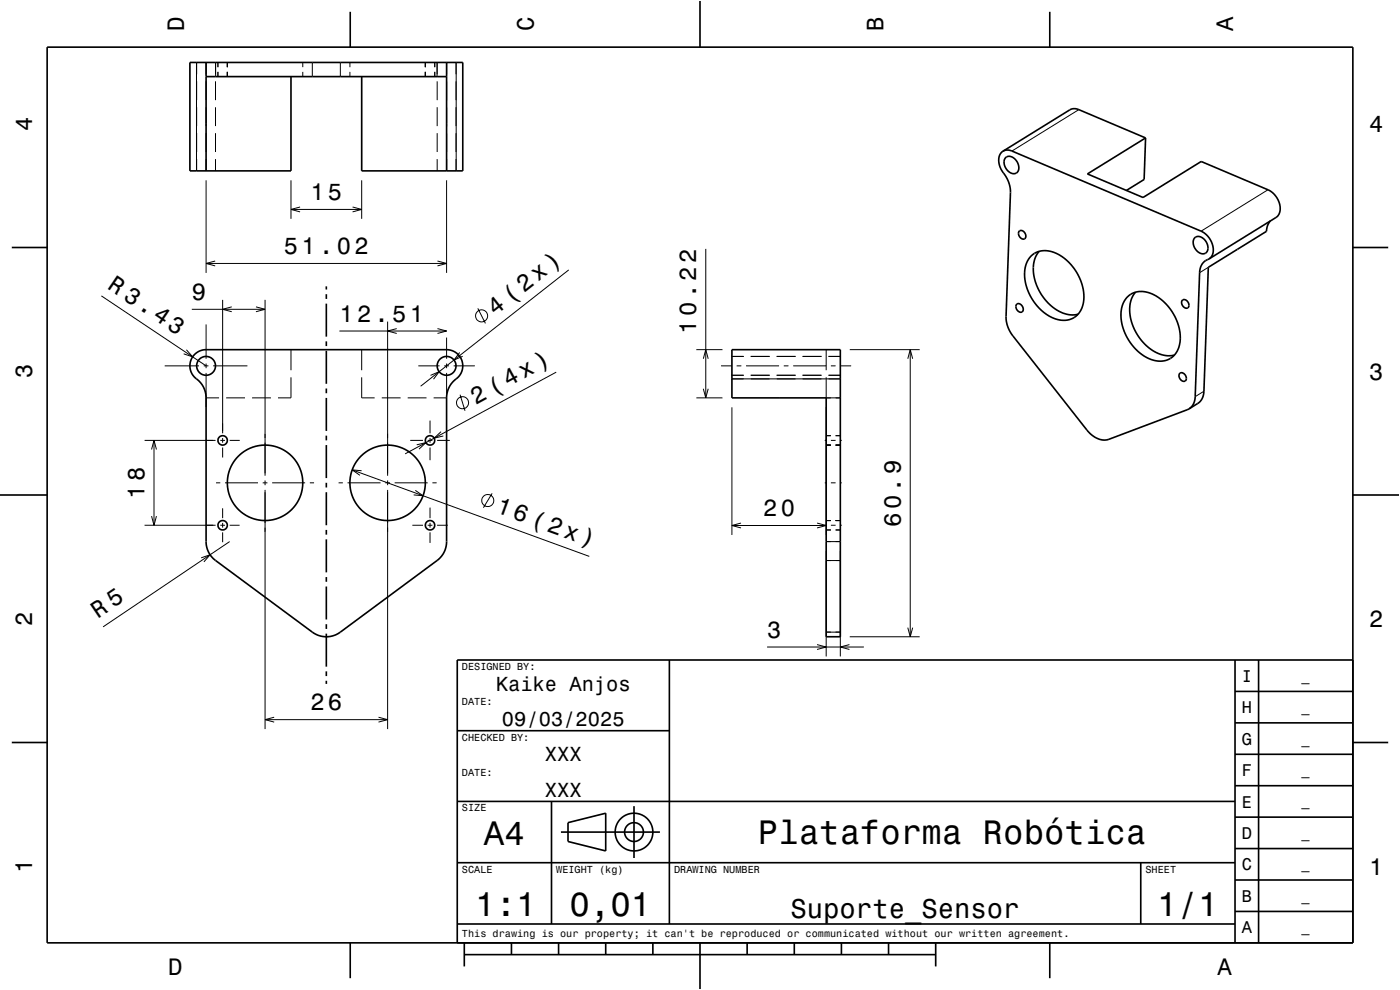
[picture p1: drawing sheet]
<svg xmlns="http://www.w3.org/2000/svg" width="297mm" height="210mm" viewBox="0 0 297 210" stroke-linecap="round" stroke-linejoin="round" font-family="sans-serif">
<g fill="none" stroke="#000" stroke-width=".21">
<path d="M41.7 13.2v23M41.7 13.2v2.5M41.7 17.2v4M43.7 13.2v2.5M43.7 17.2v4M45.7 13.2v2.5M45.7 17.2v4M45.7 13.2v3M46.2 13.2v1M46.2 15.2v1M48.2 13.2v1M48.2 15.2v1"/>
<path d="M64.2 13.2v1M64.2 15.2v1M66.3 13.2v3M72.2 13.2v3M74.2 13.2v1M74.2 15.2v1M90.2 13.2v1M90.2 15.2v1M92.2 13.2v1M92.2 15.2v1M92.7 13.2v3M92.7 13.2v2.5"/>
<path d="M92.7 17.2v4M94.7 13.2v2.5M94.7 17.2v4M96.7 13.2v2.5M96.7 17.2v4M96.8 13.2v23M41.7 22.7v4M41.7 28.2v4M41.7 33.7v2.5M43.7 22.7v4M43.7 28.2v4M43.7 33.7v2.5"/>
<path d="M43.7 38.2v19.7M45.7 22.7v4M45.7 28.2v4M45.7 33.7v2.5M61.7 38.2v8.2M76.7 38.2v8.2M92.7 22.7v4M92.7 28.2v4M92.7 33.7v2.5M94.7 22.7v4M94.7 28.2v4M94.7 33.7v2.5"/>
<path d="M94.7 38.2v19.7M96.7 22.7v4M96.7 28.2v4M96.7 33.7v2.5M228.9 23.3l-14.2 8.7M43.7 55.9h51M45.6 55.4l-1.9 .5 1.9 .5M61.7 44.4h15M63.7 43.9l-2 .5 2 .5M74.8 43.9l1.9 .5-1.9 .5M92.8 55.4l1.9 .5-1.9 .5M120.7 57.3l-31.5 24.6"/>
<path d="M149.7 52.8v31.6M256.3 56.7l-1.8 1.2M269 40.3l-14.2 8.7M21.5 62.8l22.2 14.8M34.9 77.6h7.3M39.5 74.2l1.4 1.5-1.9-.6M40.7 65.6h15.5M43.2 77.6h1M43.7 68.8v7.3M43.7 77.1v1M43.7 79.1v7.3M45.2 77.6h7.3"/>
<path d="M47.2 63.6v28.3M49.2 65.1l-2 .5 2 .5M54.3 65.1l1.9 .5-1.9 .5M56.2 63.6v37.3M61.7 74.2v4.3M72 70.2h22.7M76.7 74.2v4.3M82.2 68.2v32.7M84.2 69.7l-2 .5 2 .5M88.7 77.6h4.5M91.3 79.6l1.9-.8-1.2 1.6M92.8 69.7l1.9 .5-1.9 .5"/>
<path d="M94.2 77.6h1M94.7 71.6v4.5M94.7 77.1v1M94.7 79.1v4.5M96.2 77.6h4.5M97.5 74.8l-1.2 1.6 1.9-.8M101.4 65.4l1.6 3.2M118 78.9l-32 17.4M147.7 74.2h5.6M149.2 76.1l.5-1.9 .5 1.9M153 77.6h2.3M155.3 79.6h2.5"/>
<path d="M155.3 75.6h2.5M156.3 77.6h1M158.3 77.6h7M159.3 79.6h4M159.3 75.6h4M164.8 79.6h4M164.8 75.6h4M166.3 77.6h1M168.3 77.6h7M170.3 79.6h4M170.3 75.6h4M175.3 74.2v4.3"/>
<path d="M175.8 79.6h2.5M175.8 75.6h2.5M176.3 77.6h1M178.3 77.6h2.3M180.3 74.2h14.8M192.6 76.1l.5-1.9 .5 1.9M193.1 74.2v60.9M30.7 93.4h15M32.2 95.3l.5-1.9 .5 1.9M32.7 93.4v18M43.7 84.4h2.8M46.7 93.4h1"/>
<path d="M47.2 92.9v1M47.2 94.9v2.1M48 84.4h4M48.7 93.4h2.2M53.5 84.4h4M61.7 80v4.4h-2.7M74.7 99.7l50.3 18.3M76.7 99.9l-2-.2 1.7 1.1M76.7 80v4.4h2.8M81 84.4h4M86.5 84.4h4M87 93.4h2.7"/>
<path d="M88.4 94.4l1.9-.5-1.4 1.4M90.7 93.4h1M91.2 89.2v2.7M91.2 92.9v1M91.2 94.9v2.7M92 84.4h2.7M92.7 93.4h2.7M93.6 91.6l-1.5 1.3 2-.4M97.6 83.7l1.1 3.4M147.7 84.4h5.6M149.2 82.5l.5 1.9 .5-1.9M155.3 86.4v27.1"/>
<path d="M155.3 80.4h23M175 93.4h.3M175.3 80v4.4h3M175.3 86.4v27.1M175.3 94.4h1M175.3 92.4h1M176.3 93.4h1M177.3 94.4h1M177.3 92.4h1M178.3 93.4h.3M255.4 83l-1.8 1.1M30.7 111.4h15"/>
<path d="M32.2 109.5l.5 1.9 .5-1.9M42.7 118.3l1.9-.6-1.3 1.5M45.8 102.4h.9M46.7 111.4h1M47.2 107.8v2.1M47.2 110.9v1M47.2 112.9v2.1M47.7 102.4h7M48.7 114.9l-26.8 18.1M48.7 111.4h2.1M55.7 102.4h1M56.2 101.9v1"/>
<path d="M56.2 103.9v50.8M57.7 102.4h7M65.7 102.4h.9M71.8 102.4h.9M73.7 102.4h7M81.7 102.4h1M82.2 101.9v1M82.2 103.9v50.8M83.7 102.4h7M87.5 111.4h2.2M88.1 104l1.6 1.2-1.9-.2M90.7 111.4h1"/>
<path d="M91.2 107.7v2.2M91.2 110.9v1M91.2 112.9v2.3M91.7 102.4h.9M92.7 111.4h2.3M104.4 104.7l-1.9 3M155.3 111.5h20M157.2 111l-1.9 .5 1.9 .5M173.3 111l2 .5-2 .5M175 111.4h.3M175 102.4h.3M175.3 116.9v22.3"/>
<path d="M175.3 114.9h3M175.3 118.9h3M175.3 110.4h1M175.3 112.4h1M176.3 111.4h1M176.3 102.4h1M177.3 110.4h1M177.3 112.4h1M178.3 111.4h.3M178.3 116.9v22.3M178.3 102.4h.3M162.7 137.2h20.6"/>
<path d="M173.3 136.7l2 .5-2 .6M175.3 134.1h3M180.2 136.7l-1.9 .5 1.9 .6M180.3 135.1h14.8M192.6 133.1l.5 2 .5-2M56.2 152.7h26M58.2 152.1l-2 .6 2 .5M80.3 152.1l1.9 .6-1.9 .5"/>
<circle cx="102.2" cy="67" r="1.28"/>
<circle cx="98.1" cy="85.4" r="1.28"/>
<circle cx="103.5" cy="106.2" r="1.28"/>
</g>
<g fill="none" stroke="#000" stroke-width=".35">
<path d="M10 10h277v190h-277zM43.7 13.2v23M43.7 16.2h51M61.7 16.2v20h-21.4v-23h57.9v23h-21.5v-20M74.3 2.5v7.5M94.7 13.2v23M148.5 0v10M222.7 2.5v7.5M212.8 32.1a3.1 3.1 0 0 0-.2 4.2 7 7 0 0 1 1.8 4.6l-1 26.2a6.5 6.5 0 0 0 1.5 4.2l15.7 19.9a4.4 4.4 0 0 0 4.6 2l17.1-6.5M212.8 32.1l.9-.3 1 .2 40.1 17a4.2 4.2 0 0 1 2.2 5.4l-.5 .5M213.4 33.4a1.79 1.79 0 0 1 2.5 1.2 1.37 1.37 0 0 1-.9 2.2 2.32 2.32 0 0 1-1.6-3.4zM243 29.3l-12.3 7.6 11.8 5 12.3-7.6 14.2 6a4.2 4.2 0 0 1 2.2 5.4l-.5 .4-14.2 8.8"/>
<path d="M243 29.3l-14.1-6-1.2-.2-.7 .2-14.2 8.8M243 29.3l-.3 8.8-3.7 2.3M2.5 52.5h7.5M216.2 49.1a1 1 0 0 1 1.2 .3 1 1 0 0 1-.1 1.3 1.13 1.13 0 0 1-1.1-1.6zM218.8 54.3a5 5 0 0 1 6.4 .1 10.3 10.3 0 0 1 4.5 10.6 4.3 4.3 0 0 1-6.5 2.3 10.4 10.4 0 0 1-5.6-11l.4-1zM220.4 53.3a7.4 7.4 0 0 0-.1 8 9 9 0 0 0 7.4 5.5l1-.1M253.5 50.4a1.85 1.85 0 0 1 2.6 1.4 1.28 1.28 0 0 1 .1 1.4 1.28 1.28 0 0 1-1.4 .6 2.34 2.34 0 0 1-1.3-3.4zM256.5 54.9a2.93 2.93 0 0 0-2 3l-.9 26.2a3 3 0 0 1-1.3 2.6M269.5 46.9l-.6 .9-.2 1.3-12.4 7.6-.9 26.3a3 3 0 0 1-1.3 2.6l-1.8 1.1M287 52.5h7.5M41.3 75.2l1-.7 1.4-.3h51a3.5 3.5 0 0 1 3.4 2.6 3.5 3.5 0 0 1-1.7 3.9 5 5 0 0 0-1.7 3.7v30.5a5 5 0 0 1-2 4l-20.5 15.2a5 5 0 0 1-5.9 0l-20.6-15.2a5 5 0 0 1-2-4v-30.5a5.4 5.4 0 0 0-2.5-4.4 3.4 3.4 0 0 1 .1-4.8zM69.2 60.7v.7"/>
<path d="M69.2 62.4v1M69.2 64.4v7M69.2 72.4v1M69.2 74.4v7M155.3 74.2h23v60.9h-3v-50.7h-20zM215.6 64.6a1 1 0 0 1 1.3 .3 1 1 0 0 1-.1 1.3 1.13 1.13 0 0 1-1.2-1.6zM239.2 63a5 5 0 0 1 6.4 0 10.3 10.3 0 0 1 4.5 10.6 4.3 4.3 0 0 1-6.4 2.4 10.4 10.4 0 0 1-5.7-11l.5-1zM240.9 62a7.4 7.4 0 0 0-.1 8.1 8.8 8.8 0 0 0 7.5 5.4l.8-.2M250.2 79.2a.99 .99 0 0 1 1.3 .4 .99 .99 0 0 1-.2 1.3 1.14 1.14 0 0 1-1.1-1.7zM250.8 63.7a.99 .99 0 0 1 1.2 .4 .99 .99 0 0 1-.1 1.3 1.14 1.14 0 0 1-1.1-1.7zM69.2 82.4v1M69.2 84.4v7"/>
<path d="M69.2 92.4v1M69.2 94.4v7M0 105h10M69.2 102.4v1M69.2 104.4v7M69.2 112.4v1M69.2 114.4v7M287 105h10M69.2 122.4v1M69.2 124.4v7M69.2 132.4v1M69.2 134.4v7"/>
<path d="M142 140v56M262 140v60M267 140v60M287 140h-190v60M2.5 157.5h7.5M69.2 142.4v1M69.2 144.4v.7M97 155h45M262 153.3h25M262 146.7h25M287 157.5h7.5M97 170h165"/>
<path d="M117 170v26M119 176.5h21M120.5 174.5l8-2v8l-8-2zM134.5 171v11M262 173.3h25M262 166.7h25M262 160h25M97 196h165M97 183h165M242 183v13M262 193.3h25M262 186.7h25"/>
<path d="M262 180h25M74.3 200v7.5M98.5 202.5h100M98.5 200v5M108.5 200v2.5M118.5 200v2.5M128.5 200v2.5M138.5 200v2.5M148.5 200v10M158.5 200v2.5M168.5 200v2.5M178.5 200v2.5"/>
<path d="M188.5 200v2.5M198.5 200v5M222.7 200v7.5"/>
<circle cx="43.7" cy="77.6" r="2"/>
<circle cx="94.7" cy="77.6" r="2"/>
<circle cx="47.2" cy="93.4" r="1"/>
<circle cx="91.2" cy="93.4" r="1"/>
<circle cx="47.2" cy="111.4" r="1"/>
<circle cx="56.2" cy="102.4" r="8"/>
<circle cx="82.2" cy="102.4" r="8"/>
<circle cx="91.2" cy="111.4" r="1"/>
<circle cx="134.5" cy="176.5" r="2"/>
<circle cx="134.5" cy="176.5" r="4"/>
</g>
<path d="M0 0h297v210h-297" fill="none" stroke="#fff" stroke-width=".21"/>
<g font-size="7.2">
<text x="102.7" y="179.3">A4</text>
<text x="160.8" y="179.1">Plataforma Robótica</text>
<text x="100.8" y="194.3">1:1</text>
<text x="120.8" y="194.3">0,01</text>
<text x="245.5" y="194.3">1/1</text>
</g>
<text font-size="5.8" x="167.7" y="194.6">Suporte_Sensor</text>
<g font-size="5.1">
<text x="22.6" y="61.1" transform="rotate(34 22.6 61.1)">R 3.43</text>
<text x="105" y="67" transform="rotate(-38 105 67)">4 (2x)</text>
<text x="101" y="85.9" transform="rotate(-29 101 85.9)">2 (4x)</text>
<text x="20.8" y="131.3" transform="rotate(-34 20.8 131.3)">R 5</text>
</g>
<g font-size="5">
<text x="39" y="6.5" transform="rotate(-90 39 6.5)">D</text>
<text x="113.2" y="6.5" transform="rotate(-90 113.2 6.5)">C</text>
<text x="187.4" y="6.5" transform="rotate(-90 187.4 6.5)">B</text>
<text x="261.6" y="6.5" transform="rotate(-90 261.6 6.5)">A</text>
<text x="6.8" y="27.8" transform="rotate(-90 6.8 27.8)">4</text>
<text x="290.5" y="28.1">4</text>
<text x="65.8" y="42.4">15</text>
<text x="60.2" y="53.9">51.02</text>
<text x="40.7" y="63.6">9</text>
<text x="72" y="68.2">12.51</text>
<text x="147.7" y="70.8" transform="rotate(-90 147.7 70.8)">10.22</text>
<text x="6.8" y="80.3" transform="rotate(-90 6.8 80.3)">3</text>
<text x="290.5" y="80.6">3</text>
<text x="30.7" y="105.8" transform="rotate(-90 30.7 105.8)">18</text>
<text x="105" y="108.6" transform="rotate(20 105 108.6)">16 (2x)</text>
<text x="161.9" y="109.5">20</text>
<text x="191.1" y="111.7" transform="rotate(-90 191.1 111.7)">60.9</text>
<text x="6.8" y="132.8" transform="rotate(-90 6.8 132.8)">2</text>
<text x="162.7" y="135.2">3</text>
<text x="290.5" y="133.1">2</text>
<text x="65.8" y="150.7">26</text>
<text x="6.8" y="185.3" transform="rotate(-90 6.8 185.3)">1</text>
<text x="290.5" y="185.6">1</text>
<text x="35.7" y="206.8">D</text>
<text x="258.3" y="206.8">A</text>
</g>
<g font-size="4.3">
<text x="105.2" y="146.5">Kaike Anjos</text>
<text x="106.5" y="154">09/03/2025</text>
<text x="115.6" y="161.5">XXX</text>
<text x="115.6" y="169">XXX</text>
</g>
<g font-size="3.6">
<text x="263.4" y="144.6">I</text>
<text x="263.4" y="151.3">H</text>
<text x="263.4" y="158">G</text>
<text x="263.4" y="164.6">F</text>
<text x="263.4" y="171.3">E</text>
<text x="263.4" y="178">D</text>
<text x="263.4" y="184.6">C</text>
<text x="263.4" y="191.3">B</text>
<text x="263.4" y="198">A</text>
</g>
<g font-size="2.9">
<text x="276.1" y="144.4">_</text>
<text x="276.1" y="151">_</text>
<text x="276.1" y="157.7">_</text>
<text x="276.1" y="164.4">_</text>
<text x="276.1" y="171">_</text>
<text x="276.1" y="177.7">_</text>
<text x="276.1" y="184.4">_</text>
<text x="276.1" y="191.1">_</text>
<text x="276.1" y="197.7">_</text>
</g>
<g font-size="2.2">
<text x="98" y="142.1">DESIGNED BY:</text>
<text x="98" y="149.6">DATE:</text>
<text x="98" y="157.1">CHECKED BY:</text>
<text x="98" y="164.6">DATE:</text>
<text x="98" y="172.1">SIZE</text>
<text x="98" y="185.1">SCALE</text>
<text x="118" y="185.1">WEIGHT (kg)</text>
<text x="143" y="185.1">DRAWING NUMBER</text>
<text x="243" y="185.1">SHEET</text>
<text x="98" y="198.8">This drawing is our property; it can't be reproduced or communicated without our written agreement.</text>
</g>
</svg>
